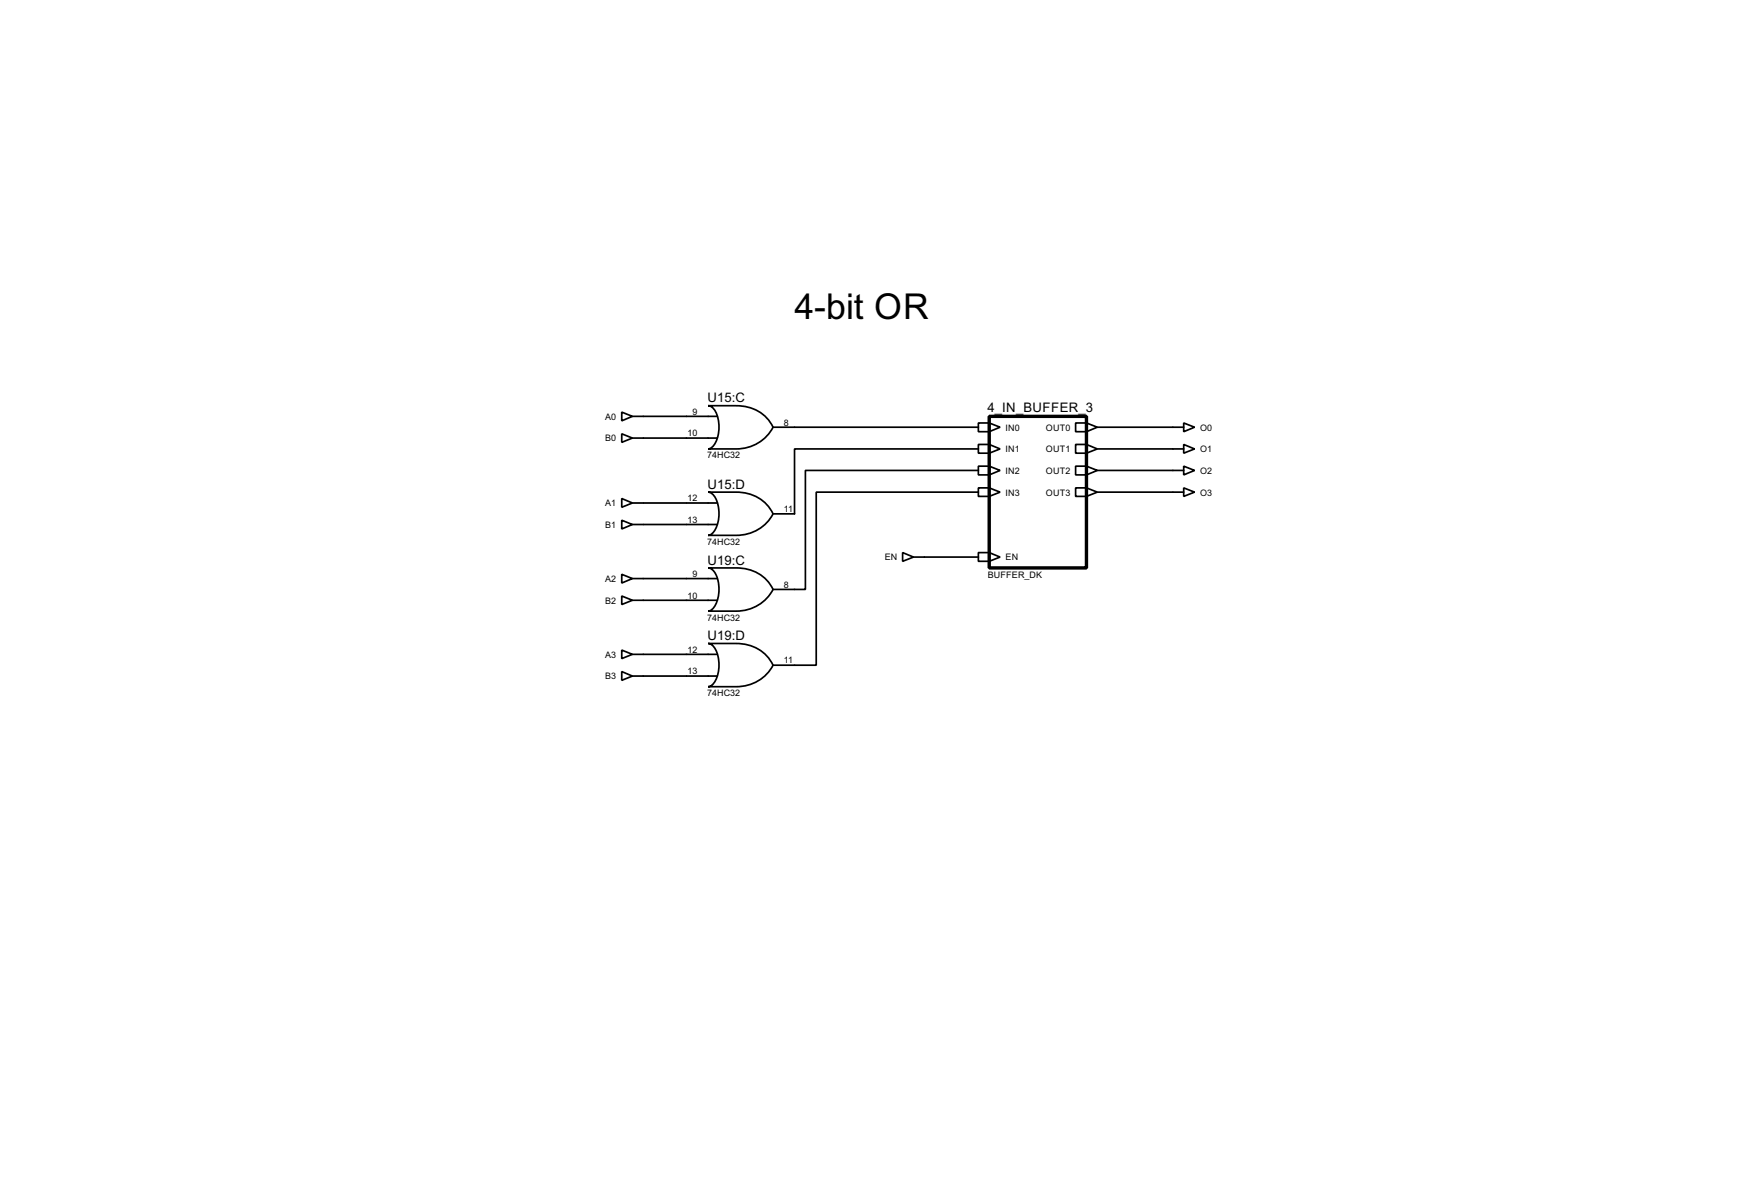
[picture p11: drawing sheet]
<svg xmlns="http://www.w3.org/2000/svg" width="409mm" height="282mm" viewBox="0 0 409 282" stroke-linecap="round" stroke-linejoin="round" font-family="sans-serif">
<g fill="none" stroke="#000" stroke-width=".4">
<path d="M146.1 96.8l2.5 1-2.5 1.1zM148.6 97.8h19.9M166.4 95.3h6.6a9.2 9.2 0 0 1 8.7 5.1 9.6 9.6 0 0 1-8.7 5.1h-6.6a3.5 3.5 0 0 0 2.3-3.2 7.2 7.2 0 0 0-1.4-6.6zM229.9 99.4h2.6l2.5 1-2.5 1h-2.6zM232.5 99.4v2M252.8 99.4h2.5l2.6 1-2.6 1h-2.5zM255.3 99.4v2M278.2 99.4l2.5 1-2.5 1zM146.1 101.9l2.5 1-2.5 1zM146.1 117.1l2.5 1.1-2.5 1zM148.6 102.9h19.9M148.6 118.2h19.9"/>
<path d="M166.4 115.6h6.6a9.2 9.2 0 0 1 8.7 5.1 9.6 9.6 0 0 1-8.7 5.1h-6.6a3.5 3.5 0 0 0 2.3-3.2 7.3 7.3 0 0 0-1.4-6.6zM181.7 100.4h48.2M229.9 104.4h2.6l2.5 1.1-2.5 1h-2.6zM229.9 109.5h2.6l2.5 1-2.5 1.1h-2.6zM229.9 114.6h2.6l2.5 1-2.5 1h-2.6zM229.9 105.5h-43.2v15.2h-5M229.9 110.5h-40.6v28h-7.6M229.9 115.6h-38.1v40.7h-10.1M232.5 104.4v2.1M232.5 109.5v2.1M232.5 114.6v2M252.8 104.4h2.5l2.6 1.1-2.6 1h-2.5z"/>
<path d="M252.8 109.5h2.5l2.6 1-2.6 1.1h-2.5zM252.8 114.6h2.5l2.6 1-2.6 1h-2.5zM255.3 104.4v2.1M255.3 109.5v2.1M255.3 114.6v2M257.9 100.4h20.3M257.9 105.5h20.3M257.9 110.5h20.3M257.9 115.6h20.3M278.2 104.4l2.5 1.1-2.5 1zM278.2 109.5l2.5 1-2.5 1.1zM278.2 114.6l2.5 1-2.5 1z"/>
<path d="M146.1 122.2l2.5 1-2.5 1.1zM146.1 134.9l2.5 1-2.5 1.1zM148.6 123.2h19.9M148.6 135.9h19.9M166.4 133.4h6.6a9.2 9.2 0 0 1 8.7 5.1 9.6 9.6 0 0 1-8.7 5.1h-6.6a3.5 3.5 0 0 0 2.3-3.2 7.2 7.2 0 0 0-1.4-6.6zM212.1 129.8l2.6 1.1-2.6 1zM214.7 130.9h15.2M229.9 129.8h2.6l2.5 1.1-2.5 1h-2.6zM232.5 129.8v2.1M146.1 140l2.5 1-2.5 1zM146.1 152.7l2.5 1-2.5 1zM146.1 157.8l2.5 1-2.5 1z"/>
<path d="M148.6 141h19.9M148.6 153.7h19.9M148.6 158.8h19.9M166.4 151.2h6.6a9.2 9.2 0 0 1 8.7 5.1 9.6 9.6 0 0 1-8.7 5h-6.6a3.5 3.5 0 0 0 2.3-3.1 7.3 7.3 0 0 0-1.4-6.7z"/>
</g>
<path d="M232.5 97.8h22.8v35.6h-22.8z" fill="none" stroke="#000" stroke-width=".8"/>
<text font-size="9.4" x="186.7" y="75">4-bit OR</text>
<g font-size="3.5">
<text x="166.3" y="94.5">U15:C</text>
<text x="232.1" y="96.8">4_IN_BUFFER_3</text>
<text x="166.3" y="114.8">U15:D</text>
<text x="166.3" y="132.6">U19:C</text>
<text x="166.3" y="150.4">U19:D</text>
</g>
<g font-size="2.4">
<text x="142.2" y="98.6">A0</text>
<text x="162.7" y="97.4">9</text>
<text x="184.2" y="100">8</text>
<text x="236.3" y="101.2">IN0</text>
<text x="245.8" y="101.2">OUT0</text>
<text x="282" y="101.2">O0</text>
<text x="142.2" y="103.7">B0</text>
<text x="161.6" y="102.5">10</text>
<text x="166.2" y="107.7">74HC32</text>
<text x="236.3" y="106.3">IN1</text>
<text x="245.8" y="106.3">OUT1</text>
<text x="282" y="106.3">O1</text>
<text x="236.3" y="111.3">IN2</text>
<text x="245.8" y="111.3">OUT2</text>
<text x="282" y="111.3">O2</text>
<text x="142.2" y="119">A1</text>
<text x="161.6" y="117.8">12</text>
<text x="236.3" y="116.4">IN3</text>
<text x="245.8" y="116.4">OUT3</text>
<text x="282" y="116.4">O3</text>
<text x="142.2" y="124">B1</text>
<text x="161.6" y="122.8">13</text>
<text x="184.2" y="120.3">11</text>
<text x="166.2" y="128">74HC32</text>
<text x="207.9" y="131.7">EN</text>
<text x="236.3" y="131.7">EN</text>
<text x="142.2" y="136.7">A2</text>
<text x="162.7" y="135.5">9</text>
<text x="232.1" y="135.8">BUFFER_DK</text>
<text x="142.2" y="141.8">B2</text>
<text x="161.6" y="140.6">10</text>
<text x="184.2" y="138.1">8</text>
<text x="166.2" y="145.8">74HC32</text>
<text x="142.2" y="154.5">A3</text>
<text x="161.6" y="153.3">12</text>
<text x="184.2" y="155.9">11</text>
<text x="142.2" y="159.6">B3</text>
<text x="161.6" y="158.4">13</text>
<text x="166.2" y="163.5">74HC32</text>
</g>
</svg>
